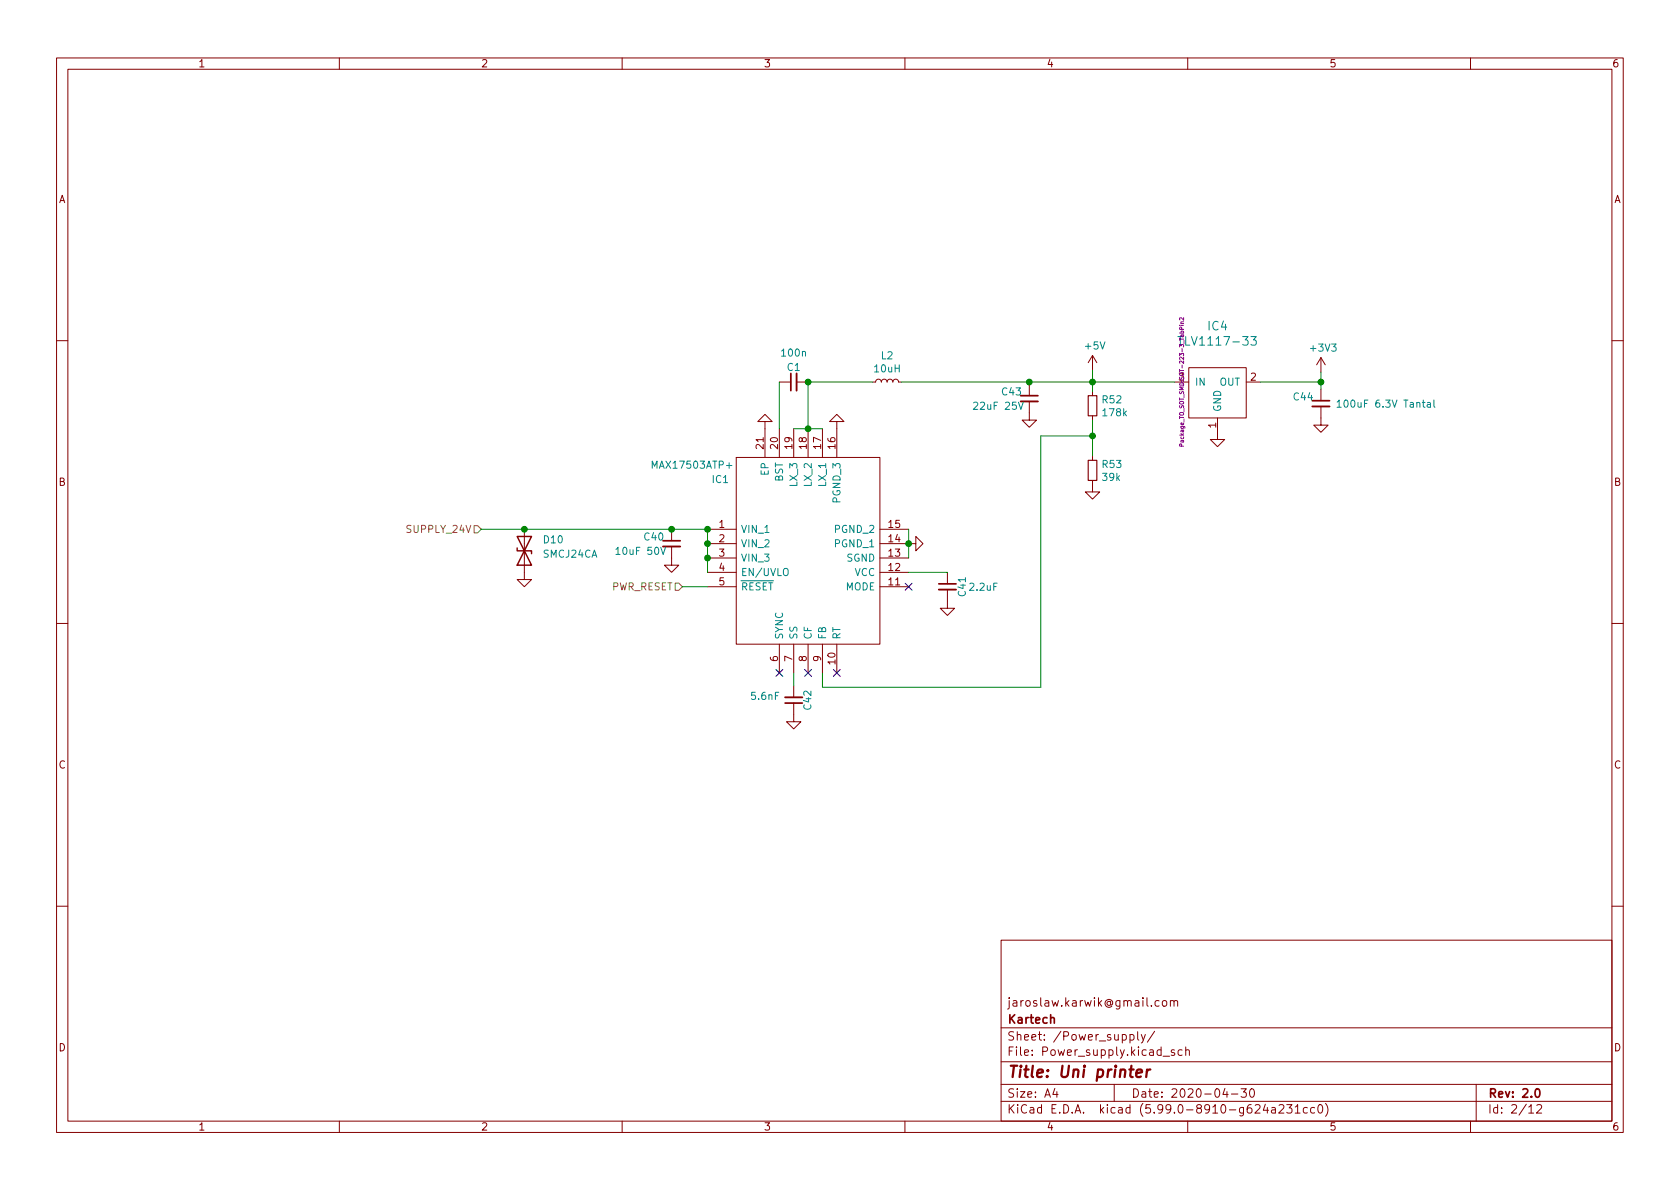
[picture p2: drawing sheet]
(kicad_sch (version 20210126) (generator eeschema)

 (paper "A4")

 (title_block
  (title "Uni printer")
  (date "2020-04-30")
  (rev "2.0")
  (company "Kartech")
  (comment 1 "jaroslaw.karwik@gmail.com"))

 (lib_symbols
  (symbol "Device:C_Small" (pin_numbers hide) (pin_names (offset 0.254) hide) (in_bom yes) (on_board yes)
   (property "Reference" "C" (id 0) (at 0.254 1.778 0) (effects (font (size 1.27 1.27)) (justify left)))
   (property "Value" "C_Small" (id 1) (at 0.254 -2.032 0) (effects (font (size 1.27 1.27)) (justify left)))
   (property "Footprint" "" (id 2) (at 0 0 0) (effects (font (size 1.27 1.27)) hide))
   (property "Datasheet" "~" (id 3) (at 0 0 0) (effects (font (size 1.27 1.27)) hide))
   (symbol "C_Small_0_1"
    (polyline (pts (xy -1.524 -0.508) (xy 1.524 -0.508)) (stroke (width 0.3302)) (fill (type none)))
    (polyline (pts (xy -1.524 0.508) (xy 1.524 0.508)) (stroke (width 0.3048)) (fill (type none))))
   (symbol "C_Small_1_1"
    (pin passive line (at 0 2.54 270) (length 2.032) (name "~" (effects (font (size 1.27 1.27)))) (number "1" (effects (font (size 1.27 1.27)))))
    (pin passive line (at 0 -2.54 90) (length 2.032) (name "~" (effects (font (size 1.27 1.27)))) (number "2" (effects (font (size 1.27 1.27)))))))
  (symbol "Device:D_TVS" (pin_numbers hide) (pin_names (offset 1.016) hide) (in_bom yes) (on_board yes)
   (property "Reference" "D" (id 0) (at 0 2.54 0) (effects (font (size 1.27 1.27))))
   (property "Value" "D_TVS" (id 1) (at 0 -2.54 0) (effects (font (size 1.27 1.27))))
   (property "Footprint" "" (id 2) (at 0 0 0) (effects (font (size 1.27 1.27)) hide))
   (property "Datasheet" "~" (id 3) (at 0 0 0) (effects (font (size 1.27 1.27)) hide))
   (symbol "D_TVS_0_1"
    (polyline (pts (xy 1.27 0) (xy -1.27 0)) (stroke (width 0)) (fill (type none)))
    (polyline (pts (xy 0.508 1.27) (xy 0 1.27) (xy 0 -1.27) (xy -0.508 -1.27)) (stroke (width 0.254)) (fill (type none)))
    (polyline (pts (xy -2.54 1.27) (xy -2.54 -1.27) (xy 2.54 1.27) (xy 2.54 -1.27) (xy -2.54 1.27)) (stroke (width 0.254)) (fill (type none))))
   (symbol "D_TVS_1_1"
    (pin passive line (at -3.81 0 0) (length 2.54) (name "A1" (effects (font (size 1.27 1.27)))) (number "1" (effects (font (size 1.27 1.27)))))
    (pin passive line (at 3.81 0 180) (length 2.54) (name "A2" (effects (font (size 1.27 1.27)))) (number "2" (effects (font (size 1.27 1.27)))))))
  (symbol "Device:L_Small" (pin_numbers hide) (pin_names (offset 0.254) hide) (in_bom yes) (on_board yes)
   (property "Reference" "L" (id 0) (at 0.762 1.016 0) (effects (font (size 1.27 1.27)) (justify left)))
   (property "Value" "L_Small" (id 1) (at 0.762 -1.016 0) (effects (font (size 1.27 1.27)) (justify left)))
   (property "Footprint" "" (id 2) (at 0 0 0) (effects (font (size 1.27 1.27)) hide))
   (property "Datasheet" "~" (id 3) (at 0 0 0) (effects (font (size 1.27 1.27)) hide))
   (symbol "L_Small_0_1"
    (arc (start 0 -2.032) (end 0 -1.016) (radius (at 0 -1.524) (length 0.508) (angles -89.9 89.9)) (stroke (width 0)) (fill (type none)))
    (arc (start 0 -1.016) (end 0 0) (radius (at 0 -0.508) (length 0.508) (angles -89.9 89.9)) (stroke (width 0)) (fill (type none)))
    (arc (start 0 0) (end 0 1.016) (radius (at 0 0.508) (length 0.508) (angles -89.9 89.9)) (stroke (width 0)) (fill (type none)))
    (arc (start 0 1.016) (end 0 2.032) (radius (at 0 1.524) (length 0.508) (angles -89.9 89.9)) (stroke (width 0)) (fill (type none))))
   (symbol "L_Small_1_1"
    (pin passive line (at 0 2.54 270) (length 0.508) (name "~" (effects (font (size 1.27 1.27)))) (number "1" (effects (font (size 1.27 1.27)))))
    (pin passive line (at 0 -2.54 90) (length 0.508) (name "~" (effects (font (size 1.27 1.27)))) (number "2" (effects (font (size 1.27 1.27)))))))
  (symbol "Device:R_Small" (pin_numbers hide) (pin_names (offset 0.254) hide) (in_bom yes) (on_board yes)
   (property "Reference" "R" (id 0) (at 0.762 0.508 0) (effects (font (size 1.27 1.27)) (justify left)))
   (property "Value" "R_Small" (id 1) (at 0.762 -1.016 0) (effects (font (size 1.27 1.27)) (justify left)))
   (property "Footprint" "" (id 2) (at 0 0 0) (effects (font (size 1.27 1.27)) hide))
   (property "Datasheet" "~" (id 3) (at 0 0 0) (effects (font (size 1.27 1.27)) hide))
   (symbol "R_Small_0_1"
    (rectangle (start -0.762 1.778) (end 0.762 -1.778) (stroke (width 0.2032)) (fill (type none))))
   (symbol "R_Small_1_1"
    (pin passive line (at 0 2.54 270) (length 0.762) (name "~" (effects (font (size 1.27 1.27)))) (number "1" (effects (font (size 1.27 1.27)))))
    (pin passive line (at 0 -2.54 90) (length 0.762) (name "~" (effects (font (size 1.27 1.27)))) (number "2" (effects (font (size 1.27 1.27)))))))
  (symbol "DriveAdd_Printer_v2-rescue:LM1117-step2cnc-Sensor_tank_v1-rescue-Uni_General_v1-rescue-Uni_Printer_v1-rescue-Uni_Printer-rescue" (pin_names (offset 1.016)) (in_bom yes) (on_board yes)
   (property "Reference" "IC" (id 0) (at 3.81 -7.62 0) (effects (font (size 1.524 1.524))))
   (property "Value" "LM1117-step2cnc-Sensor_tank_v1-rescue-Uni_General_v1-rescue-Uni_Printer_v1-rescue-Uni_Printer-rescue" (id 1) (at 0 3.81 0) (effects (font (size 1.524 1.524))))
   (property "Footprint" "" (id 2) (at 0 0 0) (effects (font (size 1.524 1.524))))
   (property "Datasheet" "" (id 3) (at 0 0 0) (effects (font (size 1.524 1.524))))
   (symbol "LM1117-step2cnc-Sensor_tank_v1-rescue-Uni_General_v1-rescue-Uni_Printer_v1-rescue-Uni_Printer-rescue_0_1"
    (rectangle (start -5.08 2.54) (end 5.08 -6.35) (stroke (width 0)) (fill (type none))))
   (symbol "LM1117-step2cnc-Sensor_tank_v1-rescue-Uni_General_v1-rescue-Uni_Printer_v1-rescue-Uni_Printer-rescue_1_1"
    (pin power_in line (at 0 -8.89 90) (length 2.54) (name "GND" (effects (font (size 1.27 1.27)))) (number "1" (effects (font (size 1.27 1.27)))))
    (pin power_out line (at 7.62 0 180) (length 2.54) (name "OUT" (effects (font (size 1.27 1.27)))) (number "2" (effects (font (size 1.27 1.27)))))
    (pin power_in line (at -7.62 0 0) (length 2.54) (name "IN" (effects (font (size 1.27 1.27)))) (number "3" (effects (font (size 1.27 1.27)))))))
  (symbol "MAX17503ATP+:MAX17503ATP+" (pin_names (offset 0.762)) (in_bom yes) (on_board yes)
   (property "Reference" "IC" (id 0) (at 31.75 17.78 0) (effects (font (size 1.27 1.27)) (justify left)))
   (property "Value" "MAX17503ATP+" (id 1) (at 31.75 15.24 0) (effects (font (size 1.27 1.27)) (justify left)))
   (property "Footprint" "QFN50P400X400X80-21N" (id 2) (at 31.75 12.7 0) (effects (font (size 1.27 1.27)) (justify left) hide))
   (property "Datasheet" "https://pdfserv.maximintegrated.com/en/ds/MAX17503.pdf" (id 3) (at 31.75 10.16 0) (effects (font (size 1.27 1.27)) (justify left) hide))
   (property "Description" "MAXIM INTEGRATED PRODUCTS - MAX17503ATP+ - DC-DC Switching Sync-Buck (Step Down)Regulator, Adj, 4.5V-60Vin, 900mV-54V/2.5A out, 2.2MHz, TQFN-20" (id 4) (at 31.75 7.62 0) (effects (font (size 1.27 1.27)) (justify left) hide))
   (property "Height" "0.8" (id 5) (at 31.75 5.08 0) (effects (font (size 1.27 1.27)) (justify left) hide))
   (property "Manufacturer_Name" "Maxim Integrated" (id 6) (at 31.75 2.54 0) (effects (font (size 1.27 1.27)) (justify left) hide))
   (property "Manufacturer_Part_Number" "MAX17503ATP+" (id 7) (at 31.75 0 0) (effects (font (size 1.27 1.27)) (justify left) hide))
   (property "Arrow Part Number" "" (id 8) (at 31.75 -2.54 0) (effects (font (size 1.27 1.27)) (justify left) hide))
   (property "Arrow Price/Stock" "" (id 9) (at 31.75 -5.08 0) (effects (font (size 1.27 1.27)) (justify left) hide))
   (property "Mouser Part Number" "700-MAX17503ATP+" (id 10) (at 31.75 -7.62 0) (effects (font (size 1.27 1.27)) (justify left) hide))
   (property "Mouser Price/Stock" "https://www.mouser.com/Search/Refine.aspx?Keyword=700-MAX17503ATP%2B" (id 11) (at 31.75 -10.16 0) (effects (font (size 1.27 1.27)) (justify left) hide))
   (symbol "MAX17503ATP+_0_0"
    (pin passive line (at 0 0 0) (length 5.08) (name "VIN_1" (effects (font (size 1.27 1.27)))) (number "1" (effects (font (size 1.27 1.27)))))
    (pin passive line (at 0 -2.54 0) (length 5.08) (name "VIN_2" (effects (font (size 1.27 1.27)))) (number "2" (effects (font (size 1.27 1.27)))))
    (pin passive line (at 0 -5.08 0) (length 5.08) (name "VIN_3" (effects (font (size 1.27 1.27)))) (number "3" (effects (font (size 1.27 1.27)))))
    (pin passive line (at 0 -7.62 0) (length 5.08) (name "EN/UVLO" (effects (font (size 1.27 1.27)))) (number "4" (effects (font (size 1.27 1.27)))))
    (pin passive line (at 0 -10.16 0) (length 5.08) (name "~RESET" (effects (font (size 1.27 1.27)))) (number "5" (effects (font (size 1.27 1.27)))))
    (pin passive line (at 12.7 -25.4 90) (length 5.08) (name "SYNC" (effects (font (size 1.27 1.27)))) (number "6" (effects (font (size 1.27 1.27)))))
    (pin passive line (at 15.24 -25.4 90) (length 5.08) (name "SS" (effects (font (size 1.27 1.27)))) (number "7" (effects (font (size 1.27 1.27)))))
    (pin passive line (at 17.78 -25.4 90) (length 5.08) (name "CF" (effects (font (size 1.27 1.27)))) (number "8" (effects (font (size 1.27 1.27)))))
    (pin passive line (at 20.32 -25.4 90) (length 5.08) (name "FB" (effects (font (size 1.27 1.27)))) (number "9" (effects (font (size 1.27 1.27)))))
    (pin passive line (at 22.86 -25.4 90) (length 5.08) (name "RT" (effects (font (size 1.27 1.27)))) (number "10" (effects (font (size 1.27 1.27)))))
    (pin passive line (at 35.56 0 180) (length 5.08) (name "PGND_2" (effects (font (size 1.27 1.27)))) (number "15" (effects (font (size 1.27 1.27)))))
    (pin passive line (at 35.56 -2.54 180) (length 5.08) (name "PGND_1" (effects (font (size 1.27 1.27)))) (number "14" (effects (font (size 1.27 1.27)))))
    (pin passive line (at 35.56 -5.08 180) (length 5.08) (name "SGND" (effects (font (size 1.27 1.27)))) (number "13" (effects (font (size 1.27 1.27)))))
    (pin passive line (at 35.56 -7.62 180) (length 5.08) (name "VCC" (effects (font (size 1.27 1.27)))) (number "12" (effects (font (size 1.27 1.27)))))
    (pin passive line (at 35.56 -10.16 180) (length 5.08) (name "MODE" (effects (font (size 1.27 1.27)))) (number "11" (effects (font (size 1.27 1.27)))))
    (pin passive line (at 10.16 17.78 270) (length 5.08) (name "EP" (effects (font (size 1.27 1.27)))) (number "21" (effects (font (size 1.27 1.27)))))
    (pin passive line (at 12.7 17.78 270) (length 5.08) (name "BST" (effects (font (size 1.27 1.27)))) (number "20" (effects (font (size 1.27 1.27)))))
    (pin passive line (at 15.24 17.78 270) (length 5.08) (name "LX_3" (effects (font (size 1.27 1.27)))) (number "19" (effects (font (size 1.27 1.27)))))
    (pin passive line (at 17.78 17.78 270) (length 5.08) (name "LX_2" (effects (font (size 1.27 1.27)))) (number "18" (effects (font (size 1.27 1.27)))))
    (pin passive line (at 20.32 17.78 270) (length 5.08) (name "LX_1" (effects (font (size 1.27 1.27)))) (number "17" (effects (font (size 1.27 1.27)))))
    (pin passive line (at 22.86 17.78 270) (length 5.08) (name "PGND_3" (effects (font (size 1.27 1.27)))) (number "16" (effects (font (size 1.27 1.27))))))
   (symbol "MAX17503ATP+_0_1"
    (polyline (pts (xy 5.08 12.7) (xy 30.48 12.7) (xy 30.48 -20.32) (xy 5.08 -20.32) (xy 5.08 12.7)) (stroke (width 0.1524)) (fill (type none)))))
  (symbol "power:+3V3" (power) (pin_names (offset 0)) (in_bom yes) (on_board yes)
   (property "Reference" "#PWR" (id 0) (at 0 -3.81 0) (effects (font (size 1.27 1.27)) hide))
   (property "Value" "+3V3" (id 1) (at 0 3.556 0) (effects (font (size 1.27 1.27))))
   (property "Footprint" "" (id 2) (at 0 0 0) (effects (font (size 1.27 1.27)) hide))
   (property "Datasheet" "" (id 3) (at 0 0 0) (effects (font (size 1.27 1.27)) hide))
   (symbol "+3V3_0_1"
    (polyline (pts (xy -0.762 1.27) (xy 0 2.54)) (stroke (width 0)) (fill (type none)))
    (polyline (pts (xy 0 0) (xy 0 2.54)) (stroke (width 0)) (fill (type none)))
    (polyline (pts (xy 0 2.54) (xy 0.762 1.27)) (stroke (width 0)) (fill (type none))))
   (symbol "+3V3_1_1"
    (pin power_in line (at 0 0 90) (length 0) hide (name "+3V3" (effects (font (size 1.27 1.27)))) (number "1" (effects (font (size 1.27 1.27)))))))
  (symbol "power:+5V" (power) (pin_names (offset 0)) (in_bom yes) (on_board yes)
   (property "Reference" "#PWR" (id 0) (at 0 -3.81 0) (effects (font (size 1.27 1.27)) hide))
   (property "Value" "+5V" (id 1) (at 0 3.556 0) (effects (font (size 1.27 1.27))))
   (property "Footprint" "" (id 2) (at 0 0 0) (effects (font (size 1.27 1.27)) hide))
   (property "Datasheet" "" (id 3) (at 0 0 0) (effects (font (size 1.27 1.27)) hide))
   (symbol "+5V_0_1"
    (polyline (pts (xy -0.762 1.27) (xy 0 2.54)) (stroke (width 0)) (fill (type none)))
    (polyline (pts (xy 0 0) (xy 0 2.54)) (stroke (width 0)) (fill (type none)))
    (polyline (pts (xy 0 2.54) (xy 0.762 1.27)) (stroke (width 0)) (fill (type none))))
   (symbol "+5V_1_1"
    (pin power_in line (at 0 0 90) (length 0) hide (name "+5V" (effects (font (size 1.27 1.27)))) (number "1" (effects (font (size 1.27 1.27)))))))
  (symbol "power:GND" (power) (pin_names (offset 0)) (in_bom yes) (on_board yes)
   (property "Reference" "#PWR" (id 0) (at 0 -6.35 0) (effects (font (size 1.27 1.27)) hide))
   (property "Value" "GND" (id 1) (at 0 -3.81 0) (effects (font (size 1.27 1.27))))
   (property "Footprint" "" (id 2) (at 0 0 0) (effects (font (size 1.27 1.27)) hide))
   (property "Datasheet" "" (id 3) (at 0 0 0) (effects (font (size 1.27 1.27)) hide))
   (symbol "GND_0_1"
    (polyline (pts (xy 0 0) (xy 0 -1.27) (xy 1.27 -1.27) (xy 0 -2.54) (xy -1.27 -1.27) (xy 0 -1.27)) (stroke (width 0)) (fill (type none))))
   (symbol "GND_1_1"
    (pin power_in line (at 0 0 270) (length 0) hide (name "GND" (effects (font (size 1.27 1.27)))) (number "1" (effects (font (size 1.27 1.27))))))))

 (junction (at 92.71 93.345) (diameter 1.016) (color 0 0 0 0))
 (junction (at 118.745 93.345) (diameter 1.016) (color 0 0 0 0))
 (junction (at 125.095 93.345) (diameter 1.016) (color 0 0 0 0))
 (junction (at 125.095 95.885) (diameter 1.016) (color 0 0 0 0))
 (junction (at 125.095 98.425) (diameter 1.016) (color 0 0 0 0))
 (junction (at 142.875 67.31) (diameter 1.016) (color 0 0 0 0))
 (junction (at 142.875 75.565) (diameter 1.016) (color 0 0 0 0))
 (junction (at 160.655 95.885) (diameter 1.016) (color 0 0 0 0))
 (junction (at 181.991 67.31) (diameter 1.016) (color 0 0 0 0))
 (junction (at 193.167 67.31) (diameter 1.016) (color 0 0 0 0))
 (junction (at 193.167 76.835) (diameter 1.016) (color 0 0 0 0))
 (junction (at 233.553 67.31) (diameter 1.016) (color 0 0 0 0))

 (no_connect (at 137.795 118.745))
 (no_connect (at 142.875 118.745))
 (no_connect (at 147.955 118.745))
 (no_connect (at 160.655 103.505))

 (wire (pts (xy 85.09 93.345) (xy 92.71 93.345)) (stroke (width 0) (type solid) (color 0 0 0 0)))
 (wire (pts (xy 92.71 93.345) (xy 118.745 93.345)) (stroke (width 0) (type solid) (color 0 0 0 0)))
 (wire (pts (xy 118.745 93.345) (xy 125.095 93.345)) (stroke (width 0) (type solid) (color 0 0 0 0)))
 (wire (pts (xy 120.65 103.505) (xy 125.095 103.505)) (stroke (width 0) (type solid) (color 0 0 0 0)))
 (wire (pts (xy 125.095 93.345) (xy 125.095 95.885)) (stroke (width 0) (type solid) (color 0 0 0 0)))
 (wire (pts (xy 125.095 95.885) (xy 125.095 98.425)) (stroke (width 0) (type solid) (color 0 0 0 0)))
 (wire (pts (xy 125.095 98.425) (xy 125.095 100.965)) (stroke (width 0) (type solid) (color 0 0 0 0)))
 (wire (pts (xy 137.795 67.31) (xy 137.795 75.565)) (stroke (width 0) (type solid) (color 0 0 0 0)))
 (wire (pts (xy 140.335 75.565) (xy 142.875 75.565)) (stroke (width 0) (type solid) (color 0 0 0 0)))
 (wire (pts (xy 140.335 118.745) (xy 140.335 121.031)) (stroke (width 0) (type solid) (color 0 0 0 0)))
 (wire (pts (xy 142.875 67.31) (xy 142.875 75.565)) (stroke (width 0) (type solid) (color 0 0 0 0)))
 (wire (pts (xy 142.875 67.31) (xy 154.305 67.31)) (stroke (width 0) (type solid) (color 0 0 0 0)))
 (wire (pts (xy 142.875 75.565) (xy 145.415 75.565)) (stroke (width 0) (type solid) (color 0 0 0 0)))
 (wire (pts (xy 145.415 118.745) (xy 145.415 121.285)) (stroke (width 0) (type solid) (color 0 0 0 0)))
 (wire (pts (xy 145.415 121.285) (xy 184.023 121.285)) (stroke (width 0) (type solid) (color 0 0 0 0)))
 (wire (pts (xy 159.385 67.31) (xy 181.991 67.31)) (stroke (width 0) (type solid) (color 0 0 0 0)))
 (wire (pts (xy 160.655 93.345) (xy 160.655 95.885)) (stroke (width 0) (type solid) (color 0 0 0 0)))
 (wire (pts (xy 160.655 95.885) (xy 160.655 98.425)) (stroke (width 0) (type solid) (color 0 0 0 0)))
 (wire (pts (xy 160.655 100.965) (xy 167.513 100.965)) (stroke (width 0) (type solid) (color 0 0 0 0)))
 (wire (pts (xy 181.991 67.31) (xy 181.991 67.691)) (stroke (width 0) (type solid) (color 0 0 0 0)))
 (wire (pts (xy 181.991 67.31) (xy 193.167 67.31)) (stroke (width 0) (type solid) (color 0 0 0 0)))
 (wire (pts (xy 184.023 76.835) (xy 193.167 76.835)) (stroke (width 0) (type solid) (color 0 0 0 0)))
 (wire (pts (xy 184.023 121.285) (xy 184.023 76.835)) (stroke (width 0) (type solid) (color 0 0 0 0)))
 (wire (pts (xy 193.167 65.151) (xy 193.167 67.31)) (stroke (width 0) (type solid) (color 0 0 0 0)))
 (wire (pts (xy 193.167 67.31) (xy 193.167 68.961)) (stroke (width 0) (type solid) (color 0 0 0 0)))
 (wire (pts (xy 193.167 67.31) (xy 207.645 67.31)) (stroke (width 0) (type solid) (color 0 0 0 0)))
 (wire (pts (xy 193.167 74.041) (xy 193.167 76.835)) (stroke (width 0) (type solid) (color 0 0 0 0)))
 (wire (pts (xy 193.167 76.835) (xy 193.167 80.391)) (stroke (width 0) (type solid) (color 0 0 0 0)))
 (wire (pts (xy 222.885 67.31) (xy 233.553 67.31)) (stroke (width 0) (type solid) (color 0 0 0 0)))
 (wire (pts (xy 233.553 65.532) (xy 233.553 67.31)) (stroke (width 0) (type solid) (color 0 0 0 0)))
 (wire (pts (xy 233.553 67.31) (xy 233.553 68.58)) (stroke (width 0) (type solid) (color 0 0 0 0)))

 (hierarchical_label "SUPPLY_24V" (shape input) (at 85.09 93.345 180) (effects (font (size 1.27 1.27)) (justify right)))
 (hierarchical_label "PWR_RESET" (shape input) (at 120.65 103.505 180) (effects (font (size 1.27 1.27)) (justify right)))

 (symbol (lib_id "Device:L_Small") (at 156.845 67.31 90) (unit 1) (in_bom yes) (on_board yes)
  (property "Reference" "L2" (id 0) (at 156.845 62.713 90))
  (property "Value" "10uH" (id 1) (at 156.845 65.024 90))
  (property "Footprint" "moje:HPI0630" (id 2) (at 156.845 67.31 0) (effects (font (size 1.27 1.27)) hide))
  (property "Datasheet" "~" (id 3) (at 156.845 67.31 0) (effects (font (size 1.27 1.27)) hide))
  (property "TME" "HPI0630-100" (id 4) (at 156.845 67.31 90) (effects (font (size 1.27 1.27)) hide)) (pin "1") (pin "2"))

 (symbol (lib_id "power:+5V") (at 193.167 65.151 0) (unit 1) (in_bom yes) (on_board yes)
  (property "Reference" "#PWR04" (id 0) (at 193.167 68.961 0) (effects (font (size 1.27 1.27)) hide))
  (property "Value" "+5V" (id 1) (at 193.548 60.833 0))
  (property "Footprint" "" (id 2) (at 193.167 65.151 0) (effects (font (size 1.27 1.27)) hide))
  (property "Datasheet" "" (id 3) (at 193.167 65.151 0) (effects (font (size 1.27 1.27)) hide)) (pin "1"))

 (symbol (lib_id "power:+3V3") (at 233.553 65.532 0) (unit 1) (in_bom yes) (on_board yes)
  (property "Reference" "#PWR023" (id 0) (at 233.553 69.342 0) (effects (font (size 1.27 1.27)) hide))
  (property "Value" "+3V3" (id 1) (at 233.934 61.214 0))
  (property "Footprint" "" (id 2) (at 233.553 65.532 0) (effects (font (size 1.27 1.27)) hide))
  (property "Datasheet" "" (id 3) (at 233.553 65.532 0) (effects (font (size 1.27 1.27)) hide)) (pin "1"))

 (symbol (lib_id "power:GND") (at 92.71 100.965 0) (unit 1) (in_bom yes) (on_board yes)
  (property "Reference" "#PWR0127" (id 0) (at 92.71 107.315 0) (effects (font (size 1.27 1.27)) hide))
  (property "Value" "GND-lampa_uv-cache-Sensor_tank_v1-rescue-Uni_General_v1-rescue-Uni_Printer_v1-rescue" (id 1) (at 92.837 105.3592 0) (effects (font (size 1.27 1.27)) hide))
  (property "Footprint" "" (id 2) (at 92.71 100.965 0) (effects (font (size 1.27 1.27)) hide))
  (property "Datasheet" "" (id 3) (at 92.71 100.965 0) (effects (font (size 1.27 1.27)) hide)) (pin "1"))

 (symbol (lib_id "power:GND") (at 118.745 98.425 0) (unit 1) (in_bom yes) (on_board yes)
  (property "Reference" "#PWR0126" (id 0) (at 118.745 104.775 0) (effects (font (size 1.27 1.27)) hide))
  (property "Value" "GND-lampa_uv-cache-Sensor_tank_v1-rescue-Uni_General_v1-rescue-Uni_Printer_v1-rescue" (id 1) (at 118.872 102.8192 0) (effects (font (size 1.27 1.27)) hide))
  (property "Footprint" "" (id 2) (at 118.745 98.425 0) (effects (font (size 1.27 1.27)) hide))
  (property "Datasheet" "" (id 3) (at 118.745 98.425 0) (effects (font (size 1.27 1.27)) hide)) (pin "1"))

 (symbol (lib_id "power:GND") (at 135.255 75.565 180) (unit 1) (in_bom yes) (on_board yes)
  (property "Reference" "#PWR0144" (id 0) (at 135.255 69.215 0) (effects (font (size 1.27 1.27)) hide))
  (property "Value" "GND-lampa_uv-cache-Sensor_tank_v1-rescue-Uni_General_v1-rescue-Uni_Printer_v1-rescue" (id 1) (at 135.128 71.1708 0) (effects (font (size 1.27 1.27)) hide))
  (property "Footprint" "" (id 2) (at 135.255 75.565 0) (effects (font (size 1.27 1.27)) hide))
  (property "Datasheet" "" (id 3) (at 135.255 75.565 0) (effects (font (size 1.27 1.27)) hide)) (pin "1"))

 (symbol (lib_id "power:GND") (at 140.335 126.111 0) (unit 1) (in_bom yes) (on_board yes)
  (property "Reference" "#PWR0143" (id 0) (at 140.335 132.461 0) (effects (font (size 1.27 1.27)) hide))
  (property "Value" "GND-lampa_uv-cache-Sensor_tank_v1-rescue-Uni_General_v1-rescue-Uni_Printer_v1-rescue" (id 1) (at 140.462 130.5052 0) (effects (font (size 1.27 1.27)) hide))
  (property "Footprint" "" (id 2) (at 140.335 126.111 0) (effects (font (size 1.27 1.27)) hide))
  (property "Datasheet" "" (id 3) (at 140.335 126.111 0) (effects (font (size 1.27 1.27)) hide)) (pin "1"))

 (symbol (lib_id "power:GND") (at 147.955 75.565 180) (unit 1) (in_bom yes) (on_board yes)
  (property "Reference" "#PWR0137" (id 0) (at 147.955 69.215 0) (effects (font (size 1.27 1.27)) hide))
  (property "Value" "GND-lampa_uv-cache-Sensor_tank_v1-rescue-Uni_General_v1-rescue-Uni_Printer_v1-rescue" (id 1) (at 147.828 71.1708 0) (effects (font (size 1.27 1.27)) hide))
  (property "Footprint" "" (id 2) (at 147.955 75.565 0) (effects (font (size 1.27 1.27)) hide))
  (property "Datasheet" "" (id 3) (at 147.955 75.565 0) (effects (font (size 1.27 1.27)) hide)) (pin "1"))

 (symbol (lib_id "power:GND") (at 160.655 95.885 90) (unit 1) (in_bom yes) (on_board yes)
  (property "Reference" "#PWR0145" (id 0) (at 167.005 95.885 0) (effects (font (size 1.27 1.27)) hide))
  (property "Value" "GND-lampa_uv-cache-Sensor_tank_v1-rescue-Uni_General_v1-rescue-Uni_Printer_v1-rescue" (id 1) (at 165.0492 95.758 0) (effects (font (size 1.27 1.27)) hide))
  (property "Footprint" "" (id 2) (at 160.655 95.885 0) (effects (font (size 1.27 1.27)) hide))
  (property "Datasheet" "" (id 3) (at 160.655 95.885 0) (effects (font (size 1.27 1.27)) hide)) (pin "1"))

 (symbol (lib_id "power:GND") (at 167.513 106.045 0) (unit 1) (in_bom yes) (on_board yes)
  (property "Reference" "#PWR0129" (id 0) (at 167.513 112.395 0) (effects (font (size 1.27 1.27)) hide))
  (property "Value" "GND-lampa_uv-cache-Sensor_tank_v1-rescue-Uni_General_v1-rescue-Uni_Printer_v1-rescue" (id 1) (at 167.64 110.4392 0) (effects (font (size 1.27 1.27)) hide))
  (property "Footprint" "" (id 2) (at 167.513 106.045 0) (effects (font (size 1.27 1.27)) hide))
  (property "Datasheet" "" (id 3) (at 167.513 106.045 0) (effects (font (size 1.27 1.27)) hide)) (pin "1"))

 (symbol (lib_id "power:GND") (at 181.991 72.771 0) (unit 1) (in_bom yes) (on_board yes)
  (property "Reference" "#PWR0130" (id 0) (at 181.991 79.121 0) (effects (font (size 1.27 1.27)) hide))
  (property "Value" "GND-lampa_uv-cache-Sensor_tank_v1-rescue-Uni_General_v1-rescue-Uni_Printer_v1-rescue" (id 1) (at 182.118 77.1652 0) (effects (font (size 1.27 1.27)) hide))
  (property "Footprint" "" (id 2) (at 181.991 72.771 0) (effects (font (size 1.27 1.27)) hide))
  (property "Datasheet" "" (id 3) (at 181.991 72.771 0) (effects (font (size 1.27 1.27)) hide)) (pin "1"))

 (symbol (lib_id "power:GND") (at 193.167 85.471 0) (unit 1) (in_bom yes) (on_board yes)
  (property "Reference" "#PWR0128" (id 0) (at 193.167 91.821 0) (effects (font (size 1.27 1.27)) hide))
  (property "Value" "GND-lampa_uv-cache-Sensor_tank_v1-rescue-Uni_General_v1-rescue-Uni_Printer_v1-rescue" (id 1) (at 193.294 89.8652 0) (effects (font (size 1.27 1.27)) hide))
  (property "Footprint" "" (id 2) (at 193.167 85.471 0) (effects (font (size 1.27 1.27)) hide))
  (property "Datasheet" "" (id 3) (at 193.167 85.471 0) (effects (font (size 1.27 1.27)) hide)) (pin "1"))

 (symbol (lib_id "power:GND") (at 215.265 76.2 0) (unit 1) (in_bom yes) (on_board yes)
  (property "Reference" "#PWR0133" (id 0) (at 215.265 82.55 0) (effects (font (size 1.27 1.27)) hide))
  (property "Value" "GND-lampa_uv-cache-Sensor_tank_v1-rescue-Uni_General_v1-rescue-Uni_Printer_v1-rescue" (id 1) (at 215.392 80.5942 0) (effects (font (size 1.27 1.27)) hide))
  (property "Footprint" "" (id 2) (at 215.265 76.2 0) (effects (font (size 1.27 1.27)) hide))
  (property "Datasheet" "" (id 3) (at 215.265 76.2 0) (effects (font (size 1.27 1.27)) hide)) (pin "1"))

 (symbol (lib_id "power:GND") (at 233.553 73.66 0) (unit 1) (in_bom yes) (on_board yes)
  (property "Reference" "#PWR0135" (id 0) (at 233.553 80.01 0) (effects (font (size 1.27 1.27)) hide))
  (property "Value" "GND-lampa_uv-cache-Sensor_tank_v1-rescue-Uni_General_v1-rescue-Uni_Printer_v1-rescue" (id 1) (at 233.68 78.0542 0) (effects (font (size 1.27 1.27)) hide))
  (property "Footprint" "" (id 2) (at 233.553 73.66 0) (effects (font (size 1.27 1.27)) hide))
  (property "Datasheet" "" (id 3) (at 233.553 73.66 0) (effects (font (size 1.27 1.27)) hide)) (pin "1"))

 (symbol (lib_id "Device:R_Small") (at 193.167 71.501 0) (unit 1) (in_bom yes) (on_board yes)
  (property "Reference" "R52" (id 0) (at 194.666 70.358 0) (effects (font (size 1.27 1.27)) (justify left)))
  (property "Value" "178k" (id 1) (at 194.666 72.644 0) (effects (font (size 1.27 1.27)) (justify left)))
  (property "Footprint" "Resistor_SMD:R_0603_1608Metric" (id 2) (at 193.167 71.501 0) (effects (font (size 1.27 1.27)) hide))
  (property "Datasheet" "~" (id 3) (at 193.167 71.501 0) (effects (font (size 1.27 1.27)) hide)) (pin "1") (pin "2"))

 (symbol (lib_id "Device:R_Small") (at 193.167 82.931 0) (unit 1) (in_bom yes) (on_board yes)
  (property "Reference" "R53" (id 0) (at 194.666 81.788 0) (effects (font (size 1.27 1.27)) (justify left)))
  (property "Value" "39k" (id 1) (at 194.666 84.074 0) (effects (font (size 1.27 1.27)) (justify left)))
  (property "Footprint" "Resistor_SMD:R_0603_1608Metric" (id 2) (at 193.167 82.931 0) (effects (font (size 1.27 1.27)) hide))
  (property "Datasheet" "~" (id 3) (at 193.167 82.931 0) (effects (font (size 1.27 1.27)) hide)) (pin "1") (pin "2"))

 (symbol (lib_id "Device:C_Small") (at 118.745 95.885 0) (unit 1) (in_bom yes) (on_board yes)
  (property "Reference" "C40" (id 0) (at 113.665 94.615 0) (effects (font (size 1.27 1.27)) (justify left)))
  (property "Value" "10uF 50V" (id 1) (at 108.585 97.155 0) (effects (font (size 1.27 1.27)) (justify left)))
  (property "Footprint" "Capacitor_SMD:C_1210_3225Metric" (id 2) (at 118.745 95.885 0) (effects (font (size 1.27 1.27)) hide))
  (property "Datasheet" "~" (id 3) (at 118.745 95.885 0) (effects (font (size 1.27 1.27)) hide))
  (property "TME" "1210B106K500CT" (id 4) (at 118.745 95.885 0) (effects (font (size 1.27 1.27)) hide)) (pin "1") (pin "2"))

 (symbol (lib_id "Device:C_Small") (at 140.335 67.31 90) (unit 1) (in_bom yes) (on_board yes)
  (property "Reference" "C1" (id 0) (at 140.335 64.77 90))
  (property "Value" "100n" (id 1) (at 140.335 62.23 90))
  (property "Footprint" "Capacitor_SMD:C_0603_1608Metric" (id 2) (at 140.335 67.31 0) (effects (font (size 1.27 1.27)) hide))
  (property "Datasheet" "~" (id 3) (at 140.335 67.31 0) (effects (font (size 1.27 1.27)) hide)) (pin "1") (pin "2"))

 (symbol (lib_id "Device:C_Small") (at 140.335 123.571 180) (unit 1) (in_bom yes) (on_board yes)
  (property "Reference" "C42" (id 0) (at 142.875 123.571 90))
  (property "Value" "5.6nF" (id 1) (at 135.255 122.936 0))
  (property "Footprint" "Capacitor_SMD:C_0603_1608Metric" (id 2) (at 140.335 123.571 0) (effects (font (size 1.27 1.27)) hide))
  (property "Datasheet" "~" (id 3) (at 140.335 123.571 0) (effects (font (size 1.27 1.27)) hide)) (pin "1") (pin "2"))

 (symbol (lib_id "Device:C_Small") (at 167.513 103.505 0) (unit 1) (in_bom yes) (on_board yes)
  (property "Reference" "C41" (id 0) (at 170.053 103.505 90))
  (property "Value" "2.2uF" (id 1) (at 173.863 103.505 0))
  (property "Footprint" "Capacitor_SMD:C_0603_1608Metric" (id 2) (at 167.513 103.505 0) (effects (font (size 1.27 1.27)) hide))
  (property "Datasheet" "~" (id 3) (at 167.513 103.505 0) (effects (font (size 1.27 1.27)) hide)) (pin "1") (pin "2"))

 (symbol (lib_id "Device:C_Small") (at 181.991 70.231 0) (unit 1) (in_bom yes) (on_board yes)
  (property "Reference" "C43" (id 0) (at 176.911 68.961 0) (effects (font (size 1.27 1.27)) (justify left)))
  (property "Value" "22uF 25V" (id 1) (at 171.831 71.501 0) (effects (font (size 1.27 1.27)) (justify left)))
  (property "Footprint" "Capacitor_SMD:C_1210_3225Metric" (id 2) (at 181.991 70.231 0) (effects (font (size 1.27 1.27)) hide))
  (property "Datasheet" "~" (id 3) (at 181.991 70.231 0) (effects (font (size 1.27 1.27)) hide))
  (property "TME" "CL32A226KAJNNNE" (id 4) (at 181.991 70.231 0) (effects (font (size 1.27 1.27)) hide)) (pin "1") (pin "2"))

 (symbol (lib_id "Device:C_Small") (at 233.553 71.12 0) (unit 1) (in_bom yes) (on_board yes)
  (property "Reference" "C44" (id 0) (at 228.473 69.85 0) (effects (font (size 1.27 1.27)) (justify left)))
  (property "Value" "100uF 6.3V Tantal" (id 1) (at 236.093 71.12 0) (effects (font (size 1.27 1.27)) (justify left)))
  (property "Footprint" "Capacitor_Tantalum_SMD:CP_EIA-6032-28_Kemet-C" (id 2) (at 233.553 71.12 0) (effects (font (size 1.27 1.27)) hide))
  (property "Datasheet" "~" (id 3) (at 233.553 71.12 0) (effects (font (size 1.27 1.27)) hide))
  (property "TME" "293D107X96R3D2TE3" (id 4) (at 233.553 71.12 0) (effects (font (size 1.27 1.27)) hide)) (pin "1") (pin "2"))

 (symbol (lib_id "Device:D_TVS") (at 92.71 97.155 90) (unit 1) (in_bom yes) (on_board yes)
  (property "Reference" "D10" (id 0) (at 95.885 95.25 90) (effects (font (size 1.27 1.27)) (justify right)))
  (property "Value" "SMCJ24CA" (id 1) (at 95.885 97.79 90) (effects (font (size 1.27 1.27)) (justify right)))
  (property "Footprint" "Diode_SMD:D_SMC" (id 2) (at 92.71 97.155 0) (effects (font (size 1.27 1.27)) hide))
  (property "Datasheet" "~" (id 3) (at 92.71 97.155 0) (effects (font (size 1.27 1.27)) hide))
  (property "TME" "SMCJ24CA" (id 4) (at 92.71 97.155 90) (effects (font (size 1.27 1.27)) hide)) (pin "1") (pin "2"))

 (symbol (lib_id "DriveAdd_Printer_v2-rescue:LM1117-step2cnc-Sensor_tank_v1-rescue-Uni_General_v1-rescue-Uni_Printer_v1-rescue-Uni_Printer-rescue") (at 215.265 67.31 0) (unit 1) (in_bom yes) (on_board yes)
  (property "Reference" "IC4" (id 0) (at 215.265 57.328 0) (effects (font (size 1.524 1.524))))
  (property "Value" "TLV1117-33" (id 1) (at 215.265 60.0202 0) (effects (font (size 1.524 1.524))))
  (property "Footprint" "Package_TO_SOT_SMD:SOT-223-3_TabPin2" (id 2) (at 208.915 67.31 90) (effects (font (size 0.7112 0.7112))))
  (property "Datasheet" "" (id 3) (at 215.265 67.31 0) (effects (font (size 1.524 1.524))))
  (property "TME" "TLV1117-33CDCYG3" (id 4) (at 215.265 67.31 0) (effects (font (size 1.27 1.27)) hide)) (pin "1") (pin "2") (pin "3"))

 (symbol (lib_id "MAX17503ATP+:MAX17503ATP+") (at 125.095 93.345 0) (unit 1) (in_bom yes) (on_board yes)
  (property "Reference" "IC1" (id 0) (at 125.73 84.455 0) (effects (font (size 1.27 1.27)) (justify left)))
  (property "Value" "MAX17503ATP+" (id 1) (at 114.935 81.915 0) (effects (font (size 1.27 1.27)) (justify left)))
  (property "Footprint" "moje:QFN50P400X400X80-21N" (id 2) (at 156.845 80.645 0) (effects (font (size 1.27 1.27)) (justify left) hide))
  (property "Datasheet" "https://pdfserv.maximintegrated.com/en/ds/MAX17503.pdf" (id 3) (at 156.845 83.185 0) (effects (font (size 1.27 1.27)) (justify left) hide))
  (property "Description" "MAXIM INTEGRATED PRODUCTS - MAX17503ATP+ - DC-DC Switching Sync-Buck (Step Down)Regulator, Adj, 4.5V-60Vin, 900mV-54V/2.5A out, 2.2MHz, TQFN-20" (id 4) (at 156.845 85.725 0) (effects (font (size 1.27 1.27)) (justify left) hide))
  (property "Height" "0.8" (id 5) (at 156.845 88.265 0) (effects (font (size 1.27 1.27)) (justify left) hide))
  (property "Manufacturer_Name" "Maxim Integrated" (id 6) (at 156.845 90.805 0) (effects (font (size 1.27 1.27)) (justify left) hide))
  (property "Manufacturer_Part_Number" "MAX17503ATP+" (id 7) (at 156.845 93.345 0) (effects (font (size 1.27 1.27)) (justify left) hide))
  (property "Arrow Part Number" "" (id 8) (at 156.845 95.885 0) (effects (font (size 1.27 1.27)) (justify left) hide))
  (property "Arrow Price/Stock" "" (id 9) (at 156.845 98.425 0) (effects (font (size 1.27 1.27)) (justify left) hide))
  (property "Mouser Part Number" "700-MAX17503ATP+" (id 10) (at 156.845 100.965 0) (effects (font (size 1.27 1.27)) (justify left) hide))
  (property "Mouser Price/Stock" "https://www.mouser.com/Search/Refine.aspx?Keyword=700-MAX17503ATP%2B" (id 11) (at 156.845 103.505 0) (effects (font (size 1.27 1.27)) (justify left) hide))
  (property "Digi" "MAX17503ATP+-ND" (id 4) (at 125.095 93.345 0) (effects (font (size 1.27 1.27)) hide)) (pin "1") (pin "2") (pin "3") (pin "4") (pin "5") (pin "6") (pin "7") (pin "8") (pin "9") (pin "10") (pin "15") (pin "14") (pin "13") (pin "12") (pin "11") (pin "21") (pin "20") (pin "19") (pin "18") (pin "17") (pin "16")))
